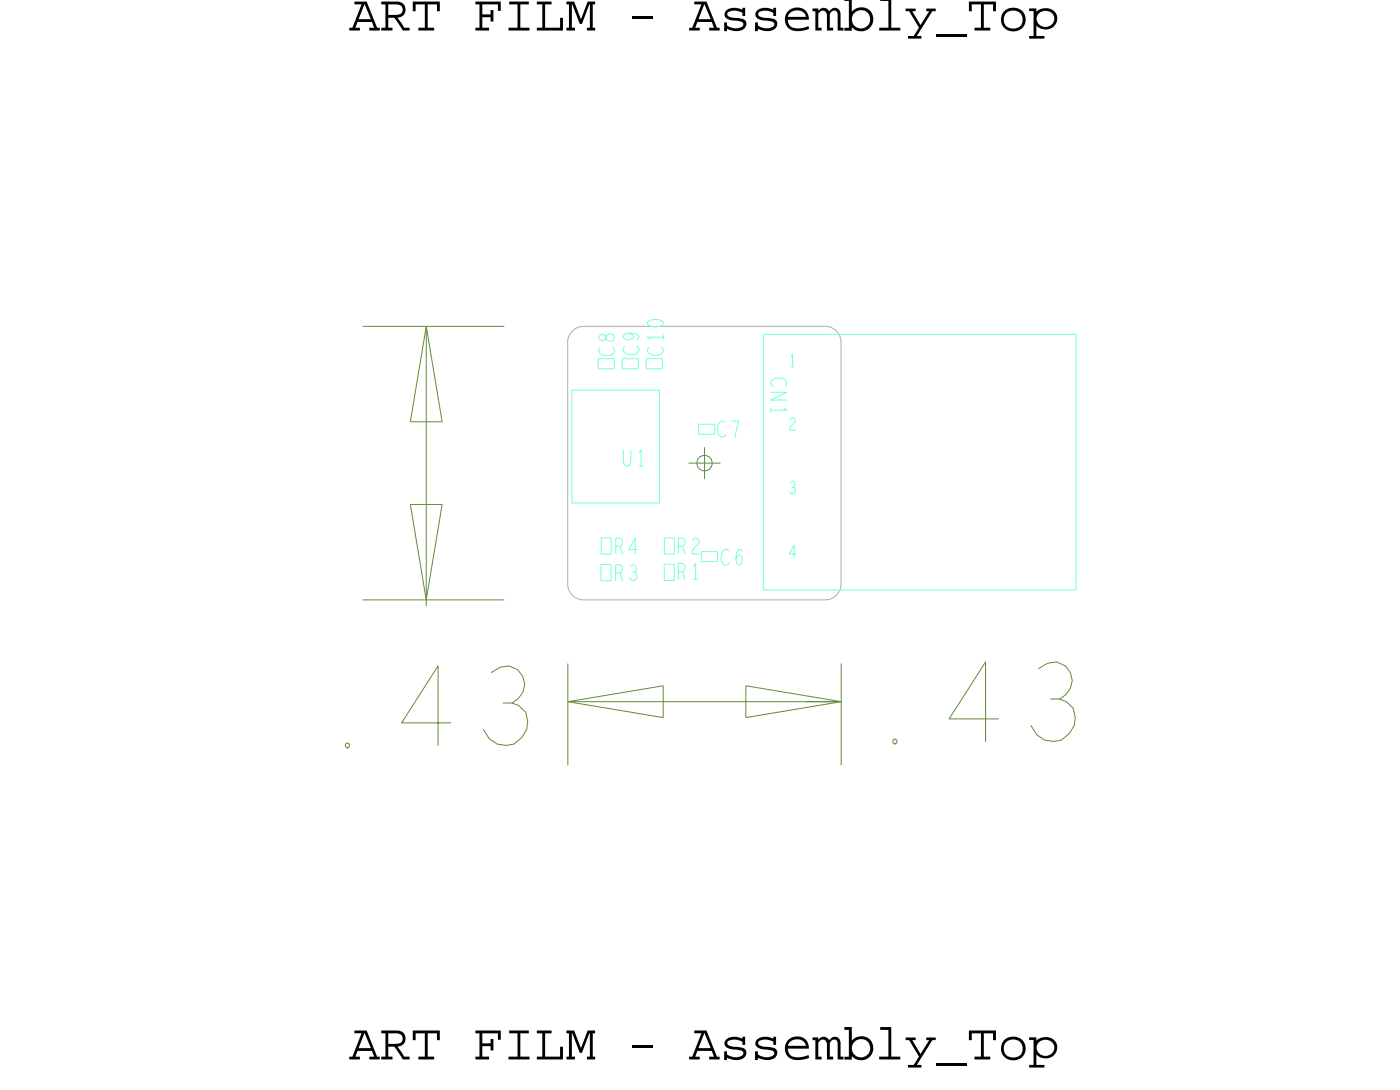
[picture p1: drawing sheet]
<svg xmlns="http://www.w3.org/2000/svg" width="56mm" height="44mm" viewBox="0 0 56 44" stroke-linecap="round" stroke-linejoin="round" font-family="sans-serif">
<!-- layer: Board Outline -->
<path d="M22.7 13.7v9.6zM23.3 13h9.7zM23.3 13l-.4 .2-.2 .5M33 13l.4 .2 .2 .5M33.6 13.7v9.6zM22.7 23.3l.2 .5 .4 .2M23.3 24h9.7zM33.6 23.3l-.2 .5-.4 .2" fill="none" stroke="#acacac" stroke-width=".04"/>
<g fill="none" stroke="#638b3a" stroke-width=".04">
<path d="M14.5 13h5.6zM16.4 16.8h1.3zM17 13l-.6 3.8zM17 13l.7 3.8zM17 13v11zM14.5 24h5.6zM16.4 20.1h1.3zM16.4 20.1l.6 3.9zM17 24v.2zM17.7 20.1l-.7 3.9zM22.7 28l3.8 .7zM22.7 28l3.8-.6z"/>
<path d="M22.7 28h10.9zM22.7 26.5v4.1zM26.5 27.4v1.3zM29.8 27.4v1.3zM29.8 27.4l3.8 .6zM29.8 28.7l3.8-.7zM32.2 28h1.4zM33.6 26.5v4.1z"/>
</g>
<!-- layer: Components -->
<g fill="none" stroke="#75ffd9" stroke-width=".04">
<path d="M22.8 15.6h3.5v4.5h-3.5zM23.9 14.3h.7zM23.9 14.7h.7zM23.9 14.3v.4zM24.6 14.3v.4zM24.9 14.3h.6zM24.9 14.7h.6zM24.9 14.3v.4zM25.5 14.3v.4zM25.8 14.3h.7zM25.8 14.7h.7zM25.8 14.3v.4z"/>
<path d="M26.5 14.3v.4zM27.9 17.3h.7zM27.9 16.9v.4zM27.9 16.9h.7zM28.6 16.9v.4zM30.5 13.3v10.3zM30.5 13.3h12.5zM43 13.3v10.3zM24 22.5v.7zM24 22.5h.4zM24 23.2h.4zM24 21.5v.6z"/>
<path d="M24 21.5h.4zM24 22.1h.4zM24.4 22.5v.7zM24.4 21.5v.6zM26.5 23.2h.4zM26.5 22.5v.7zM26.5 22.5h.4zM26.5 22.1h.4zM26.5 21.5v.6zM26.5 21.5h.4zM26.9 21.5v.6zM28 22h.7z"/>
<path d="M28 22.4h.7zM28 22v.4zM28.7 22v.4zM30.5 23.6h12.5z"/>
</g>
<!-- layer: Text -->
<path d="M18 28.9h-2l1.5-2.3v3.2M19.6 26.9a.76 .76 0 0 1 1.2 0 .76 .76 0 0 1-.3 1.2M39.9 28.7h-2l1.5-2.3v3.2M41.5 26.7a.76 .76 0 0 1 1.2 .1 .76 .76 0 0 1-.4 1.1" fill="none" stroke="#638b3a" stroke-width=".04"/>
<g fill="none" stroke="#75ffd9" stroke-width=".04">
<path d="M23.9 13.4a.16 .16 0 0 0 .2 .2 .16 .16 0 0 0 .1-.2 .17 .17 0 0 1 .3 0 .17 .17 0 0 1-.1 .3 .18 .18 0 0 1-.2-.3h-.1zM24.5 13.9a.22 .22 0 0 1 0 .3 .22 .22 0 0 1-.3 0l-.2-.1v-.2M24.9 18v.4l.2 .2 .1-.2v-.4M25.1 13.3l.2 .1a.17 .17 0 0 1-.2 .2 .17 .17 0 0 1-.1-.3 .35 .35 0 0 1 .5 .2v.1M25.4 13.8a.22 .22 0 0 1 .1 .3 .22 .22 0 0 1-.3 .1l-.3-.2 .1-.2M25.5 18.1l.1-.1v.6M25.5 18.6h.2M25.9 12.8a.36 .36 0 0 1 .6 .2 .36 .36 0 0 1-.6-.2zM26.4 13.9a.22 .22 0 0 1 0 .3 .22 .22 0 0 1-.3 0l-.2-.1v-.2M26.5 13.5h-.6h.1M26.5 13.4v.1M29 16.9a.3 .3 0 0 0-.4 .2 .3 .3 0 0 0 .2 .3h.2"/>
<path d="M29.3 16.8h.2l-.1 .6M30.8 15.7h.6l-.6 .3h.6M30.8 16.3v.2M31.3 16.3l.1 .1h-.6M31.4 15.4a.3 .3 0 0 0-.2-.3 .3 .3 0 0 0-.4 .2l.1 .1M31.6 16.8a.11 .11 0 0 1 .1-.1 .11 .11 0 0 1 0 .2l-.1 .3h.2M31.6 19.3a.11 .11 0 0 1 .2 0 .11 .11 0 0 1-.1 .2M31.6 14.2l.1-.1v.5M24.6 22.9l.3-.1-.1-.2-.2-.1v.7M24.6 21.8l.3-.1-.1-.2h-.2v.6M24.8 21.8l.1 .3M25.2 22.6a.14 .14 0 0 1 .2 0 .14 .14 0 0 1-.1 .2"/>
<path d="M25.5 21.9h-.4l.3-.4v.6M27.1 21.8l.3-.1-.1-.2h-.2v.6M27.1 22.8l.3-.1-.1-.2h-.2v.6M27.3 21.8l.1 .3M27.7 21.6a.14 .14 0 0 1 .2-.1 .14 .14 0 0 1 0 .2l-.2 .2v.2h.2M27.7 22.6l.1-.1v.6M29.1 22a.3 .3 0 0 0-.3 .2 .3 .3 0 0 0 .2 .4l.1-.1M29.6 22a.32 .32 0 0 0-.2 .2 .32 .32 0 0 0 .2 .3 .17 .17 0 0 0 .1-.2 .17 .17 0 0 0-.2-.1l-.1 .1M31.8 22.1h-.3l.2-.3v.5"/>
</g>
<!-- layer: Drawing Origin -->
<path d="M27.5 18.5h1.3M27.9 18.3l.2-.1 .3 .1 .1 .2-.1 .2-.3 .1-.2-.1-.1-.2zM28.1 17.9v1.2" fill="none" stroke="#638b3a" stroke-width=".04"/>
<g font-size="3.2" fill="#638b3a">
<text x="12.7" y="29.8">.43</text>
<text x="34.6" y="29.6">.43</text>
</g>
<g font-size="2.1">
<text x="13.9" y="1.2">ART FILM - Assembly_Top</text>
<text x="13.9" y="42.3">ART FILM - Assembly_Top</text>
</g>
<g font-size=".6" fill="#75ffd9">
<text x="24.5" y="23.2">R3</text>
<text x="27" y="23.1">R1</text>
</g>
<g font-size=".5" fill="#75ffd9">
<text x="31.5" y="14.6">1</text>
<text x="31.5" y="19.7">3</text>
</g>
</svg>
